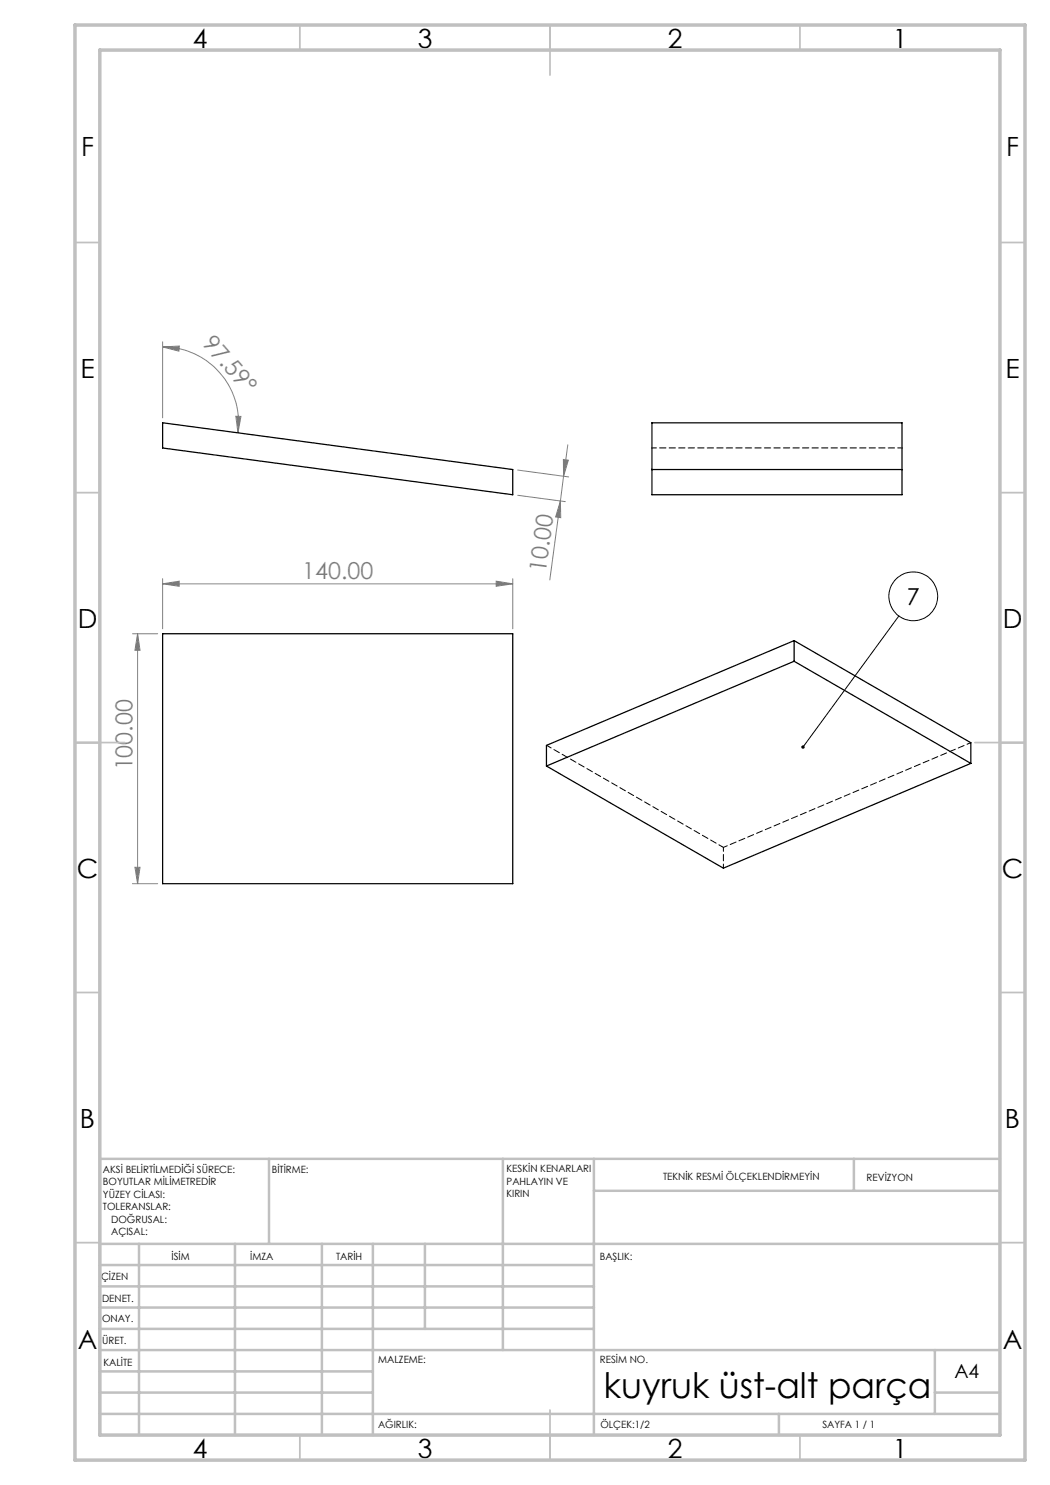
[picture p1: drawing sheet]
<svg xmlns="http://www.w3.org/2000/svg" width="210mm" height="297mm" viewBox="0 0 210 297" stroke-linecap="round" stroke-linejoin="round" font-family="sans-serif">
<g fill="none" stroke="#000" stroke-width=".2">
<path d="M179.8 123.2l-19.2 26.2"/>
<circle cx="182.7" cy="119.3" r="4.9"/>
</g>
<g fill="none" stroke="#808080" stroke-width=".2">
<path d="M32.5 69.4l3.4-.2-.1 1zM32.5 69.4a15.2 15.2 0 0 1 15.1 17.2M32.5 68.4v15.2M47.2 83.3h1l-.6 3.3zM103.5 99.1l9.6 1.2M103.5 94l10.2 1.4M112.7 91.9l1 .1-1 3.2zM112.7 95.2l-.6 5M113.6 89l-.9 6.2M32.5 116.8l3.3-.6v1.1zM32.5 115.7v10.1M32.5 116.8h70.1"/>
<path d="M99.2 116.2l3.4 .6-3.4 .5zM102.6 115.7v10.1M112.1 100.2l-2.1 15.8M112.1 100.2v3.3l-1-.1zM26.5 126.7h5M27.5 126.7l.5 3.4h-1zM27.5 126.7v50M26.5 176.7h5M27 173.5h1l-.5 3.2z"/>
</g>
<g fill="none" stroke="#c0c0c0" stroke-width=".35">
<path d="M60 5v5M110 5v10M160 5v5M15 48.5h5M200 48.5h5M15 98.5h5M200 98.5h5M15 148.5h10M195 148.5h10M15 198.5h5M200 198.5h5M15 248.5h5"/>
<path d="M200 248.5h5M60 287v5M110 282v10M160 287v5"/>
</g>
<g fill="none" stroke="#c0c0c0" stroke-width=".5">
<path d="M53.8 231.8v17M100.6 231.8v38.2M118.8 231.8v55.2M118.8 238.2h81.2M170.8 231.8v6.4M200 231.8h-180v55.2M20 248.8h180M20 257.3h98.8M20 253h98.8M27.8 248.8v38.2M47 248.8v38.2M64.4 248.8v38.2"/>
<path d="M74.6 248.8v38.2M85 248.8v17M20 265.8h98.8M20 261.5h98.8M20 278.5h54.6M20 274.3h54.6M20 270h180M187 278.5h13M187 270v12.8M20 282.8h180M155.8 282.8v4.2"/>
</g>
<path d="M15 5h190v287h-190zM20 10h180v277h-180z" fill="none" stroke="#c0c0c0" stroke-width=".7"/>
<path d="M160.3 149.2a.33 .33 0 0 1 .5-.1 .33 .33 0 0 1 .1 .5 .33 .33 0 0 1-.5 .1l.2-.3-.3 .2z" fill="#000"/>
<g fill="#808080">
<path d="M47.2 83.3h1l-.6 3.3zM32.5 69.4l3.4-.2-.1 1z"/>
<path d="M32.5 116.8l3.3-.6v1.1zM99.2 116.2l3.4 .6-3.4 .5z"/>
<path d="M112.1 100.2v3.3l-1-.1zM112.7 91.9l1 .1-1 3.2z"/>
<path d="M27.5 126.7l.5 3.4h-1zM27 173.5h1l-.5 3.2z"/>
</g>
<path d="M32.5 84.6l70.1 9.3v5.1l-70.1-9.4zM130.4 93.9h50M130.4 84.6h50v14.4h-50zM32.5 126.7h70.1v50h-70.1zM158.8 132.3l-49.5 20.9M158.8 132.3l35.4 20.4M158.8 128.1v4.2M158.8 128.1l35.4 20.5v4.1M158.8 128.1l-49.5 21v4.1M194.2 152.7l-49.5 20.9-35.4-20.4" fill="none" stroke="#000" stroke-width=".25"/>
<path d="M130.4 89.6h50M194.2 148.5l-49.5 21" fill="none" stroke="#000" stroke-width=".2" stroke-dasharray="1.3 .6" stroke-dashoffset=".4"/>
<path d="M144.7 169.5v4.1" fill="none" stroke="#000" stroke-width=".2" stroke-dasharray="1.3 .6" stroke-dashoffset=".5"/>
<path d="M109.3 149.1l35.4 20.4" fill="none" stroke="#000" stroke-width=".2" stroke-dasharray="1.3 .6" stroke-dashoffset=".2"/>
<text font-size="7.1" x="120.8" y="279.5">kuyruk üst-alt parça</text>
<g font-size="5.3">
<text x="38.5" y="9.5">4</text>
<text x="83.5" y="9.5">3</text>
<text x="133.6" y="9.5">2</text>
<text x="178.6" y="9.5">1</text>
<text x="16.2" y="31.3">F</text>
<text x="201.2" y="31.3">F</text>
<text x="16.1" y="75.5">E</text>
<text x="201.1" y="75.5">E</text>
<text x="15.5" y="125.5">D</text>
<text x="200.5" y="125.5">D</text>
<text x="15.4" y="175.5">C</text>
<text x="200.4" y="175.5">C</text>
<text x="16" y="225.5">B</text>
<text x="201" y="225.5">B</text>
<text x="15.5" y="269.8">A</text>
<text x="200.5" y="269.8">A</text>
<text x="38.5" y="291.5">4</text>
<text x="83.5" y="291.5">3</text>
<text x="133.6" y="291.5">2</text>
<text x="178.6" y="291.5">1</text>
</g>
<g font-size="4.7" fill="#808080">
<text x="40.3" y="68.8" transform="rotate(49 40.3 68.8)">97.59°</text>
<text x="60.4" y="115.7">140.00</text>
<text x="109.1" y="114.6" transform="rotate(-82 109.1 114.6)">10.00</text>
<text x="26.5" y="154.1" transform="rotate(-90 26.5 154.1)">100.00</text>
</g>
<text font-size="4.7" x="181.4" y="121">7</text>
<text font-size="3.9" x="190.9" y="275.5">A4</text>
<g font-size="2">
<text x="20.6" y="234.6">AKSİ BELİRTİLMEDİĞİ SÜRECE:</text>
<text x="20.6" y="237.1">BOYUTLAR MİLİMETREDİR</text>
<text x="20.6" y="239.6">YÜZEY CİLASI:</text>
<text x="54.4" y="234.6">BİTİRME:</text>
<text x="101.3" y="234.5">KESKİN KENARLARI</text>
<text x="101.3" y="237">PAHLAYIN VE</text>
<text x="101.3" y="239.5">KIRIN</text>
<text x="132.6" y="236">TEKNİK RESMİ ÖLÇEKLENDİRMEYİN</text>
<text x="173.3" y="236.2">REVİZYON</text>
<text x="20.6" y="242.1">TOLERANSLAR:</text>
<text x="22.2" y="244.6">DOĞRUSAL:</text>
<text x="22.2" y="247.1">AÇISAL:</text>
<text x="34.3" y="252">İSİM</text>
<text x="50" y="251.9">İMZA</text>
<text x="67.2" y="251.9">TARİH</text>
<text x="120" y="251.9">BAŞLIK:</text>
<text x="20.2" y="256.1">ÇİZEN</text>
<text x="20.4" y="260.3">DENET.</text>
<text x="20.4" y="264.4">ONAY.</text>
<text x="20.5" y="268.8">ÜRET.</text>
<text x="20.7" y="273.1">KALİTE</text>
<text x="75.7" y="272.5">MALZEME:</text>
<text x="120" y="272.5">RESİM NO.</text>
<text x="75.6" y="285.5">AĞIRLIK:</text>
<text x="120.1" y="285.6">ÖLÇEK:1/2</text>
<text x="164.5" y="285.6">SAYFA 1 / 1</text>
</g>
</svg>
